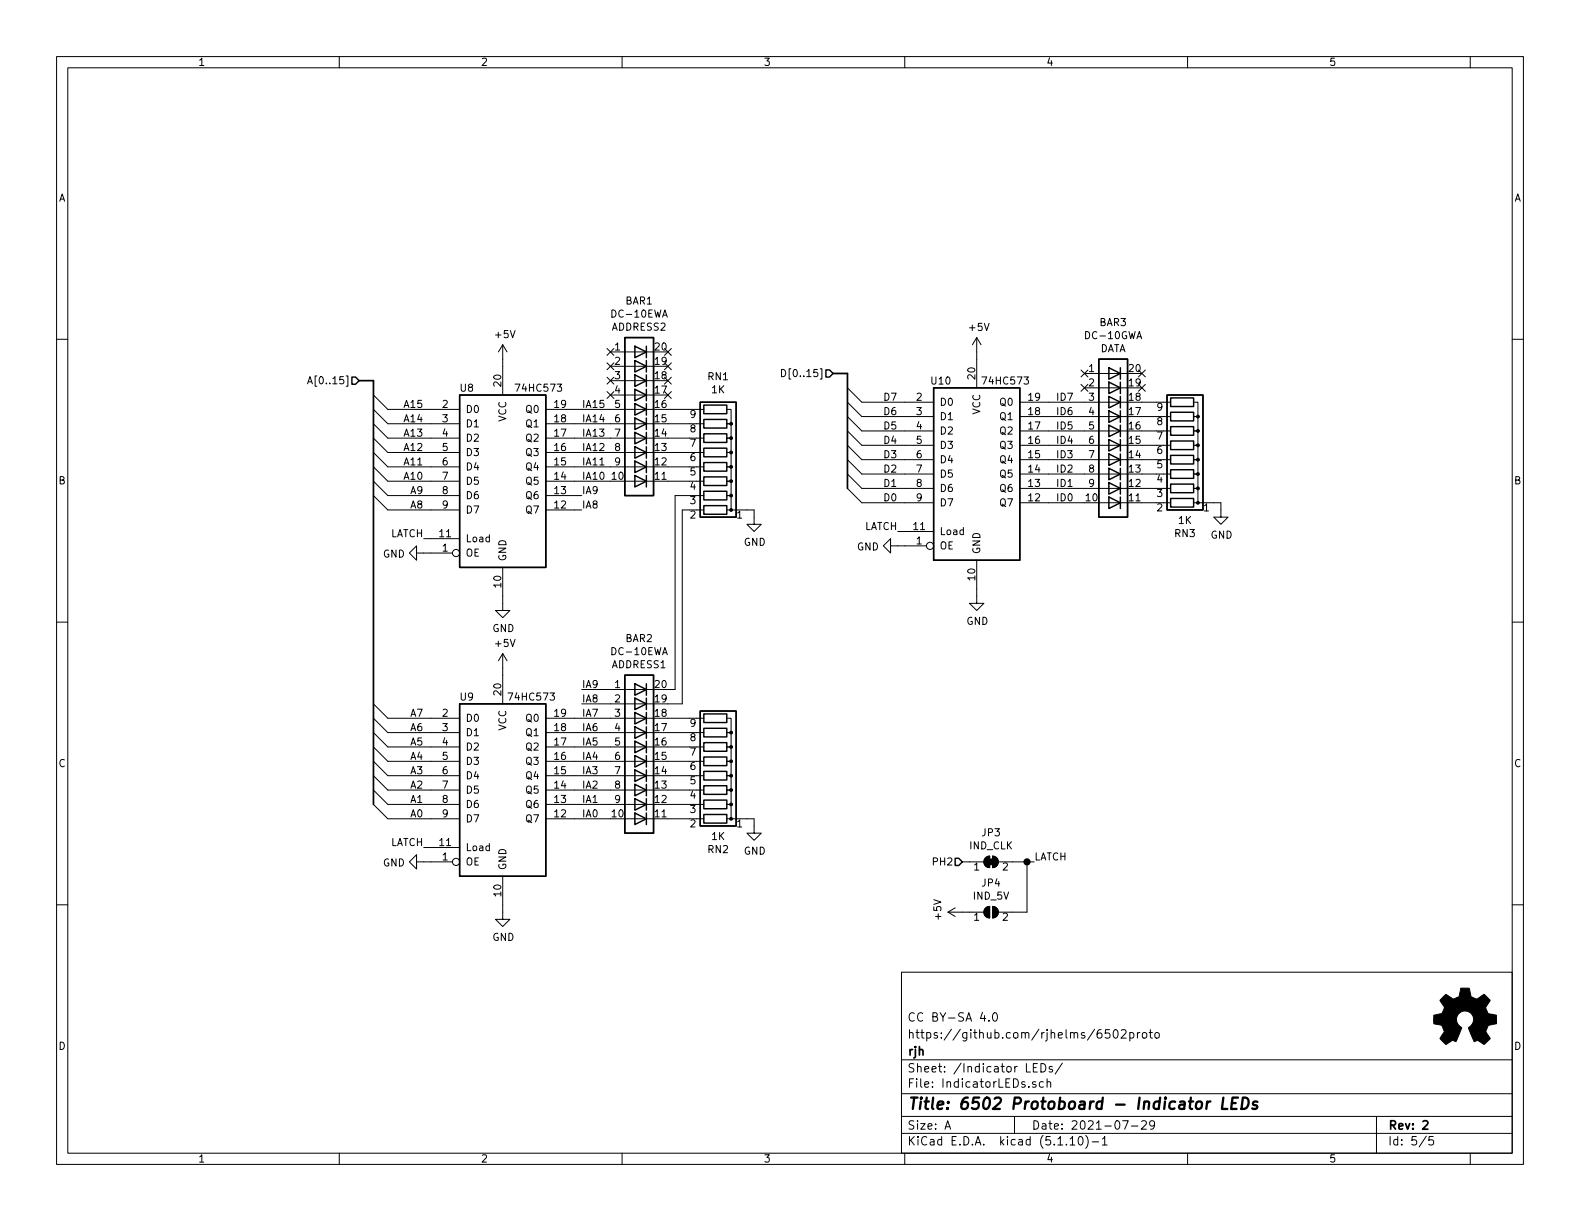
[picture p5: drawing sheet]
EESchema Schematic File Version 4
EELAYER 30 0
EELAYER END
$Descr A 11000 8500
encoding utf-8
Sheet 5 5
Title "6502 Protoboard - Indicator LEDs"
Date "2021-07-29"
Rev "2"
Comp "rjh"
Comment1 "https://github.com/rjhelms/6502proto"
Comment2 "CC BY-SA 4.0"
Comment3 ""
Comment4 ""
$EndDescr
Text HLabel 2500 2650 0    50   Input ~ 0
A[0..15]
Text HLabel 5800 2600 0    50   Input ~ 0
D[0..15]
Entry Wire Line
	2600 4900 2700 5000
Entry Wire Line
	2600 5000 2700 5100
Entry Wire Line
	2600 5100 2700 5200
Entry Wire Line
	2600 5200 2700 5300
Entry Wire Line
	2600 5300 2700 5400
Entry Wire Line
	2600 5400 2700 5500
Entry Wire Line
	2600 5500 2700 5600
Entry Wire Line
	2600 5600 2700 5700
Entry Wire Line
	2600 2750 2700 2850
Entry Wire Line
	2600 2850 2700 2950
Entry Wire Line
	2600 2950 2700 3050
Entry Wire Line
	2600 3050 2700 3150
Entry Wire Line
	2600 3150 2700 3250
Entry Wire Line
	2600 3250 2700 3350
Entry Wire Line
	2600 3350 2700 3450
Entry Wire Line
	2600 3450 2700 3550
Entry Wire Line
	5900 2700 6000 2800
Entry Wire Line
	5900 2800 6000 2900
Entry Wire Line
	5900 2900 6000 3000
Entry Wire Line
	5900 3000 6000 3100
Entry Wire Line
	5900 3100 6000 3200
Entry Wire Line
	5900 3200 6000 3300
Entry Wire Line
	5900 3300 6000 3400
Entry Wire Line
	5900 3400 6000 3500
Wire Bus Line
	2500 2650 2600 2650
Wire Bus Line
	5800 2600 5900 2600
$Comp
L Device:R_Network08 RN2
U 1 1
P 5000 5300
F 0 "RN2" V 4383 5300 50  0000 C CNN
F 1 "1K" V 4474 5300 50  0000 C CNN
F 2 "Resistor_THT:R_Array_SIP9" V 5475 5300 50  0001 C CNN
F 3 "" H 5000 5300 50  0001 C CNN
	1    5000 5300
	0    1    -1   0   
$EndComp
$Comp
L Device:R_Network08 RN3
U 1 1
P 8250 3100
F 0 "RN3" V 7633 3100 50  0000 C CNN
F 1 "1K" V 7724 3100 50  0000 C CNN
F 2 "Resistor_THT:R_Array_SIP9" V 8725 3100 50  0001 C CNN
F 3 "" H 8250 3100 50  0001 C CNN
	1    8250 3100
	0    1    -1   0   
$EndComp
Wire Wire Line
	4650 4800 4700 4800
Wire Wire Line
	4650 4900 4750 4900
Wire Wire Line
	4650 5000 4800 5000
Wire Wire Line
	4650 5100 4800 5100
Wire Wire Line
	4650 5200 4800 5200
Wire Wire Line
	4650 5300 4800 5300
Wire Wire Line
	7950 2800 8050 2800
Wire Wire Line
	7950 2900 8050 2900
Wire Wire Line
	7950 3000 8050 3000
Wire Wire Line
	7950 3100 8050 3100
Wire Wire Line
	7950 3200 8050 3200
Wire Wire Line
	7950 3300 8050 3300
Wire Wire Line
	7950 3400 8050 3400
Wire Wire Line
	7950 3500 8050 3500
$Comp
L power:GND #PWR070
U 1 1
P 5250 5750
F 0 "#PWR070" H 5250 5500 50  0001 C CNN
F 1 "GND" H 5255 5577 50  0000 C CNN
F 2 "" H 5250 5750 50  0001 C CNN
F 3 "" H 5250 5750 50  0001 C CNN
	1    5250 5750
	1    0    0    -1  
$EndComp
$Comp
L power:GND #PWR069
U 1 1
P 5250 3600
F 0 "#PWR069" H 5250 3350 50  0001 C CNN
F 1 "GND" H 5255 3427 50  0000 C CNN
F 2 "" H 5250 3600 50  0001 C CNN
F 3 "" H 5250 3600 50  0001 C CNN
	1    5250 3600
	1    0    0    -1  
$EndComp
$Comp
L power:GND #PWR075
U 1 1
P 8500 3550
F 0 "#PWR075" H 8500 3300 50  0001 C CNN
F 1 "GND" H 8505 3377 50  0000 C CNN
F 2 "" H 8500 3550 50  0001 C CNN
F 3 "" H 8500 3550 50  0001 C CNN
	1    8500 3550
	1    0    0    -1  
$EndComp
Wire Wire Line
	8450 3500 8500 3500
Wire Wire Line
	8500 3500 8500 3550
$Comp
L power:GND #PWR063
U 1 1
P 2950 3850
F 0 "#PWR063" H 2950 3600 50  0001 C CNN
F 1 "GND" V 2955 3722 50  0000 R CNN
F 2 "" H 2950 3850 50  0001 C CNN
F 3 "" H 2950 3850 50  0001 C CNN
	1    2950 3850
	0    1    1    0   
$EndComp
$Comp
L power:GND #PWR064
U 1 1
P 2950 6000
F 0 "#PWR064" H 2950 5750 50  0001 C CNN
F 1 "GND" V 2955 5872 50  0000 R CNN
F 2 "" H 2950 6000 50  0001 C CNN
F 3 "" H 2950 6000 50  0001 C CNN
	1    2950 6000
	0    1    1    0   
$EndComp
$Comp
L power:GND #PWR071
U 1 1
P 6250 3800
F 0 "#PWR071" H 6250 3550 50  0001 C CNN
F 1 "GND" V 6255 3672 50  0000 R CNN
F 2 "" H 6250 3800 50  0001 C CNN
F 3 "" H 6250 3800 50  0001 C CNN
	1    6250 3800
	0    1    1    0   
$EndComp
Wire Wire Line
	6250 3700 6300 3700
Wire Wire Line
	6250 3800 6300 3800
Wire Wire Line
	2950 3850 3000 3850
Wire Wire Line
	2950 3750 3000 3750
Wire Wire Line
	2950 5900 3000 5900
Wire Wire Line
	2950 6000 3000 6000
$Comp
L power:+5V #PWR067
U 1 1
P 3500 4650
F 0 "#PWR067" H 3500 4500 50  0001 C CNN
F 1 "+5V" H 3515 4823 50  0000 C CNN
F 2 "" H 3500 4650 50  0001 C CNN
F 3 "" H 3500 4650 50  0001 C CNN
	1    3500 4650
	1    0    0    -1  
$EndComp
$Comp
L power:+5V #PWR065
U 1 1
P 3500 2500
F 0 "#PWR065" H 3500 2350 50  0001 C CNN
F 1 "+5V" H 3515 2673 50  0000 C CNN
F 2 "" H 3500 2500 50  0001 C CNN
F 3 "" H 3500 2500 50  0001 C CNN
	1    3500 2500
	1    0    0    -1  
$EndComp
$Comp
L power:+5V #PWR073
U 1 1
P 6800 2450
F 0 "#PWR073" H 6800 2300 50  0001 C CNN
F 1 "+5V" H 6815 2623 50  0000 C CNN
F 2 "" H 6800 2450 50  0001 C CNN
F 3 "" H 6800 2450 50  0001 C CNN
	1    6800 2450
	1    0    0    -1  
$EndComp
Wire Wire Line
	6800 2450 6800 2500
Wire Wire Line
	3500 2500 3500 2550
Wire Wire Line
	3500 4650 3500 4700
$Comp
L power:GND #PWR068
U 1 1
P 3500 6350
F 0 "#PWR068" H 3500 6100 50  0001 C CNN
F 1 "GND" H 3505 6177 50  0000 C CNN
F 2 "" H 3500 6350 50  0001 C CNN
F 3 "" H 3500 6350 50  0001 C CNN
	1    3500 6350
	1    0    0    -1  
$EndComp
Wire Wire Line
	3500 6300 3500 6350
$Comp
L power:GND #PWR066
U 1 1
P 3500 4200
F 0 "#PWR066" H 3500 3950 50  0001 C CNN
F 1 "GND" H 3505 4027 50  0000 C CNN
F 2 "" H 3500 4200 50  0001 C CNN
F 3 "" H 3500 4200 50  0001 C CNN
	1    3500 4200
	1    0    0    -1  
$EndComp
Wire Wire Line
	3500 4150 3500 4200
$Comp
L power:GND #PWR074
U 1 1
P 6800 4150
F 0 "#PWR074" H 6800 3900 50  0001 C CNN
F 1 "GND" H 6805 3977 50  0000 C CNN
F 2 "" H 6800 4150 50  0001 C CNN
F 3 "" H 6800 4150 50  0001 C CNN
	1    6800 4150
	1    0    0    -1  
$EndComp
Wire Wire Line
	6800 4100 6800 4150
NoConn ~ 7550 2700
NoConn ~ 7550 2600
NoConn ~ 7950 2700
NoConn ~ 7950 2600
$Comp
L LED:HDSP-4830_2 BAR2
U 1 1
P 4450 5200
F 0 "BAR2" H 4450 5957 50  0000 C CNN
F 1 "DC-10EWA" H 4450 5866 50  0000 C CNN
F 2 "Display:HDSP-4830" H 4450 4400 50  0001 C CNN
F 3 "" H 2450 5400 50  0001 C CNN
F 4 "ADDRESS1" H 4450 5775 50  0000 C CNN "Function"
	1    4450 5200
	1    0    0    -1  
$EndComp
Text Label 4050 4800 0    50   ~ 0
IA9
Wire Wire Line
	4050 4800 4250 4800
Wire Wire Line
	4050 4900 4250 4900
Wire Wire Line
	4650 5400 4800 5400
Wire Wire Line
	4650 5500 4800 5500
NoConn ~ 4650 2450
NoConn ~ 4650 2550
NoConn ~ 4650 2650
NoConn ~ 4650 2750
NoConn ~ 4250 2450
NoConn ~ 4250 2550
NoConn ~ 4250 2650
NoConn ~ 4250 2750
Text Label 6250 3700 2    50   ~ 0
LATCH
Text Label 2950 5900 2    50   ~ 0
LATCH
Text Label 2950 3750 2    50   ~ 0
LATCH
$Comp
L Jumper:SolderJumper_2_Bridged JP3
U 1 1
P 6900 6000
F 0 "JP3" H 6900 6205 50  0000 C CNN
F 1 "SolderJumper_Bridged" H 6900 6114 50  0001 C CNN
F 2 "Jumper:SolderJumper-2_P1.3mm_Bridged_RoundedPad1.0x1.5mm" H 6900 6000 50  0001 C CNN
F 3 "~" H 6900 6000 50  0001 C CNN
F 4 "IND_CLK" H 6900 6114 50  0000 C CNN "Function"
	1    6900 6000
	1    0    0    -1  
$EndComp
$Comp
L Jumper:SolderJumper_2_Open JP4
U 1 1
P 6900 6350
F 0 "JP4" H 6900 6555 50  0000 C CNN
F 1 "SolderJumper_Open" H 6900 6464 50  0001 C CNN
F 2 "Jumper:SolderJumper-2_P1.3mm_Open_RoundedPad1.0x1.5mm" H 6900 6350 50  0001 C CNN
F 3 "~" H 6900 6350 50  0001 C CNN
F 4 "IND_5V" H 6900 6464 50  0000 C CNN "Function"
	1    6900 6350
	1    0    0    -1  
$EndComp
Wire Wire Line
	7150 6000 7150 6350
Wire Wire Line
	7150 6350 7050 6350
Wire Wire Line
	7050 6000 7150 6000
Text Label 7200 6000 0    50   ~ 0
LATCH
Wire Wire Line
	7200 6000 7150 6000
Connection ~ 7150 6000
$Comp
L power:+5V #PWR072
U 1 1
P 6700 6350
F 0 "#PWR072" H 6700 6200 50  0001 C CNN
F 1 "+5V" H 6715 6523 50  0000 C CNN
F 2 "" H 6700 6350 50  0001 C CNN
F 3 "" H 6700 6350 50  0001 C CNN
	1    6700 6350
	0    -1   -1   0   
$EndComp
Wire Wire Line
	6700 6350 6750 6350
Wire Wire Line
	6750 6000 6700 6000
Text HLabel 6700 6000 0    50   Input ~ 0
PH2
$Comp
L 74xx:74LS573 U9
U 1 1
P 3500 5500
F 0 "U9" H 3250 6150 50  0000 C CNN
F 1 "74HC573" H 3700 6150 50  0000 C CNN
F 2 "Package_DIP:DIP-20_W7.62mm" H 3500 5500 50  0001 C CNN
F 3 "74xx/74hc573.pdf" H 3500 5500 50  0001 C CNN
	1    3500 5500
	1    0    0    -1  
$EndComp
$Comp
L 74xx:74LS573 U10
U 1 1
P 6800 3300
F 0 "U10" H 6550 3950 50  0000 C CNN
F 1 "74HC573" H 7000 3950 50  0000 C CNN
F 2 "Package_DIP:DIP-20_W7.62mm" H 6800 3300 50  0001 C CNN
F 3 "74xx/74hc573.pdf" H 6800 3300 50  0001 C CNN
	1    6800 3300
	1    0    0    -1  
$EndComp
$Comp
L 74xx:74LS573 U8
U 1 1
P 3500 3350
F 0 "U8" H 3250 4000 50  0000 C CNN
F 1 "74HC573" H 3750 4000 50  0000 C CNN
F 2 "Package_DIP:DIP-20_W7.62mm" H 3500 3350 50  0001 C CNN
F 3 "74xx/74hc573.pdf" H 3500 3350 50  0001 C CNN
	1    3500 3350
	1    0    0    -1  
$EndComp
Text Label 7350 2800 0    50   ~ 0
ID7
Text Label 7350 2900 0    50   ~ 0
ID6
Text Label 7350 3000 0    50   ~ 0
ID5
Text Label 7350 3100 0    50   ~ 0
ID4
Text Label 7350 3200 0    50   ~ 0
ID3
Text Label 7350 3300 0    50   ~ 0
ID2
Text Label 7350 3400 0    50   ~ 0
ID1
Text Label 7350 3500 0    50   ~ 0
ID0
Wire Wire Line
	7300 2800 7550 2800
Wire Wire Line
	7300 2900 7550 2900
Wire Wire Line
	7300 3000 7550 3000
Wire Wire Line
	7300 3100 7550 3100
Wire Wire Line
	7300 3200 7550 3200
Wire Wire Line
	7300 3300 7550 3300
Wire Wire Line
	7300 3400 7550 3400
Wire Wire Line
	7300 3500 7550 3500
Wire Wire Line
	6000 2800 6300 2800
Wire Wire Line
	6000 2900 6300 2900
Wire Wire Line
	6000 3000 6300 3000
Wire Wire Line
	6000 3100 6300 3100
Wire Wire Line
	6000 3200 6300 3200
Wire Wire Line
	6000 3300 6300 3300
Wire Wire Line
	6000 3400 6300 3400
Wire Wire Line
	6000 3500 6300 3500
Text Label 6250 2800 2    50   ~ 0
D7
Text Label 6250 2900 2    50   ~ 0
D6
Text Label 6250 3000 2    50   ~ 0
D5
Text Label 6250 3100 2    50   ~ 0
D4
Text Label 6250 3200 2    50   ~ 0
D3
Text Label 6250 3300 2    50   ~ 0
D2
Text Label 6250 3400 2    50   ~ 0
D1
Text Label 6250 3500 2    50   ~ 0
D0
Text Label 2950 3550 2    50   ~ 0
A8
Text Label 2950 3450 2    50   ~ 0
A9
Text Label 2950 3350 2    50   ~ 0
A10
Text Label 2950 3250 2    50   ~ 0
A11
Text Label 2950 3150 2    50   ~ 0
A12
Text Label 2950 3050 2    50   ~ 0
A13
Text Label 2950 2950 2    50   ~ 0
A14
Text Label 2950 2850 2    50   ~ 0
A15
Wire Wire Line
	2700 3550 3000 3550
Wire Wire Line
	2700 3450 3000 3450
Wire Wire Line
	2700 3350 3000 3350
Wire Wire Line
	2700 3250 3000 3250
Wire Wire Line
	2700 3150 3000 3150
Wire Wire Line
	2700 3050 3000 3050
Wire Wire Line
	2700 2950 3000 2950
Wire Wire Line
	2700 2850 3000 2850
Wire Wire Line
	3000 5000 2700 5000
Wire Wire Line
	3000 5100 2700 5100
Wire Wire Line
	3000 5200 2700 5200
Wire Wire Line
	3000 5300 2700 5300
Wire Wire Line
	3000 5400 2700 5400
Wire Wire Line
	3000 5500 2700 5500
Wire Wire Line
	3000 5600 2700 5600
Wire Wire Line
	3000 5700 2700 5700
Text Label 2950 5000 2    50   ~ 0
A7
Text Label 2950 5100 2    50   ~ 0
A6
Text Label 2950 5200 2    50   ~ 0
A5
Text Label 2950 5300 2    50   ~ 0
A4
Text Label 2950 5400 2    50   ~ 0
A3
Text Label 2950 5500 2    50   ~ 0
A2
Text Label 2950 5600 2    50   ~ 0
A1
Text Label 2950 5700 2    50   ~ 0
A0
Wire Wire Line
	4000 5700 4250 5700
Wire Wire Line
	4000 5600 4250 5600
Wire Wire Line
	4000 5500 4250 5500
Wire Wire Line
	4000 5400 4250 5400
Wire Wire Line
	4000 5300 4250 5300
Wire Wire Line
	4000 5200 4250 5200
Text Label 4050 5700 0    50   ~ 0
IA0
Text Label 4050 5600 0    50   ~ 0
IA1
Text Label 4050 5500 0    50   ~ 0
IA2
Text Label 4050 5400 0    50   ~ 0
IA3
Text Label 4050 5300 0    50   ~ 0
IA4
Text Label 4050 5200 0    50   ~ 0
IA5
Text Label 4050 5100 0    50   ~ 0
IA6
Text Label 4050 5000 0    50   ~ 0
IA7
Wire Wire Line
	4000 5100 4250 5100
Wire Wire Line
	4000 5000 4250 5000
Text Label 4050 4900 0    50   ~ 0
IA8
Wire Wire Line
	4050 3450 4000 3450
Wire Wire Line
	4050 3550 4000 3550
Wire Wire Line
	4000 3350 4250 3350
Wire Wire Line
	4000 3250 4250 3250
Wire Wire Line
	4000 3150 4250 3150
Wire Wire Line
	4000 3050 4250 3050
Wire Wire Line
	4000 2950 4250 2950
Wire Wire Line
	4000 2850 4250 2850
Text Label 4050 3550 0    50   ~ 0
IA8
Text Label 4050 3450 0    50   ~ 0
IA9
Text Label 4050 3350 0    50   ~ 0
IA10
Text Label 4050 3250 0    50   ~ 0
IA11
Text Label 4050 3150 0    50   ~ 0
IA12
Text Label 4050 3050 0    50   ~ 0
IA13
Text Label 4050 2950 0    50   ~ 0
IA14
Text Label 4050 2850 0    50   ~ 0
IA15
Wire Wire Line
	5200 5700 5250 5700
Wire Wire Line
	5250 5700 5250 5750
Wire Wire Line
	4650 3050 4800 3050
Wire Wire Line
	4650 3150 4800 3150
Wire Wire Line
	4650 3250 4800 3250
Wire Wire Line
	4650 3350 4800 3350
Wire Wire Line
	5250 3550 5250 3600
$Comp
L Device:R_Network08 RN1
U 1 1
P 5000 3150
F 0 "RN1" V 5525 3150 50  0000 C CNN
F 1 "1K" V 5434 3150 50  0000 C CNN
F 2 "Resistor_THT:R_Array_SIP9" V 5475 3150 50  0001 C CNN
F 3 "" H 5000 3150 50  0001 C CNN
	1    5000 3150
	0    1    -1   0   
$EndComp
Wire Wire Line
	4650 2950 4800 2950
Wire Wire Line
	4650 2850 4800 2850
Wire Wire Line
	5200 3550 5250 3550
$Comp
L LED:HDSP-4830_2 BAR1
U 1 1
P 4450 2850
F 0 "BAR1" H 4450 3607 50  0000 C CNN
F 1 "DC-10EWA" H 4450 3516 50  0000 C CNN
F 2 "Display:HDSP-4830" H 4450 2050 50  0001 C CNN
F 3 "" H 2450 3050 50  0001 C CNN
F 4 "ADDRESS2" H 4450 3425 50  0000 C CNN "Function"
	1    4450 2850
	1    0    0    -1  
$EndComp
Wire Wire Line
	4650 5600 4800 5600
Wire Wire Line
	4650 5700 4800 5700
Wire Wire Line
	4800 3450 4700 3450
Wire Wire Line
	4700 3450 4700 4800
Wire Wire Line
	4800 3550 4750 3550
Wire Wire Line
	4750 3550 4750 4900
$Comp
L LED:HDSP-4850_2 BAR3
U 1 1
P 7750 3000
F 0 "BAR3" H 7750 3757 50  0000 C CNN
F 1 "DC-10GWA" H 7750 3666 50  0000 C CNN
F 2 "Display:HDSP-4850" H 7750 2200 50  0001 C CNN
F 3 "" H 5750 3200 50  0001 C CNN
F 4 "DATA" H 7750 3575 50  0000 C CNN "Function"
	1    7750 3000
	1    0    0    -1  
$EndComp
$Comp
L Graphic:Logo_Open_Hardware_Small LOGO1
U 1 1
P 10200 7100
F 0 "LOGO1" H 10200 7375 50  0001 C CNN
F 1 "Logo_Open_Hardware_Small" H 10200 6875 50  0001 C CNN
F 2 "Symbol:OSHW-Logo_5.7x6mm_SilkScreen" H 10200 7100 50  0001 C CNN
F 3 "~" H 10200 7100 50  0001 C CNN
	1    10200 7100
	1    0    0    -1  
$EndComp
Wire Bus Line
	5900 2600 5900 3400
Wire Bus Line
	2600 2650 2600 5600
$EndSCHEMATC
